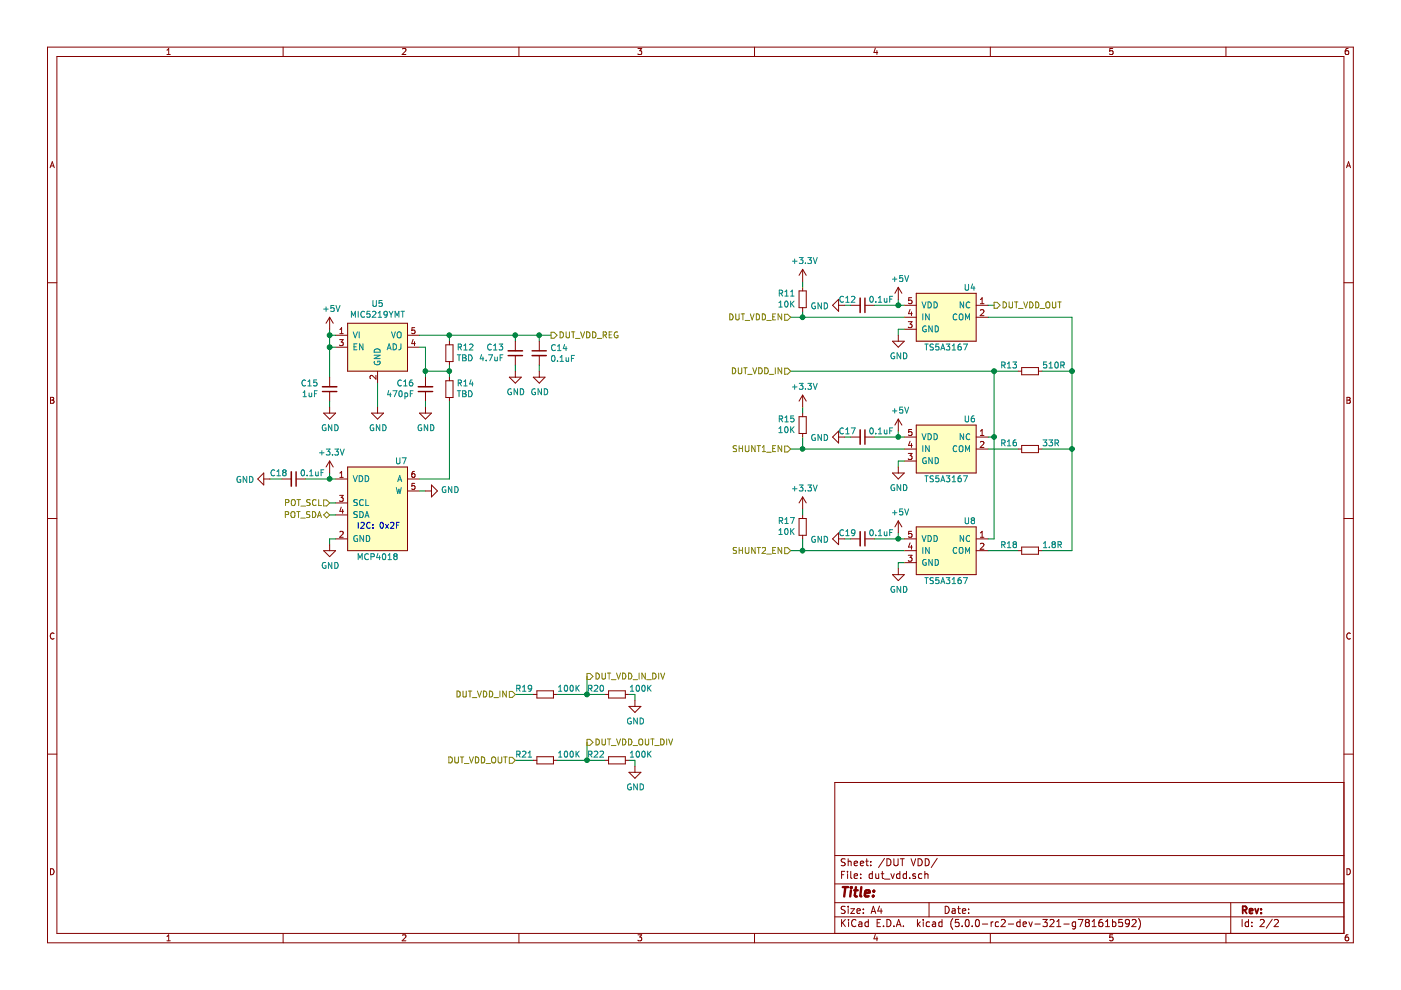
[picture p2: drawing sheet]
EESchema Schematic File Version 4
LIBS:xildebug-cache
EELAYER 26 0
EELAYER END
$Descr A4 11693 8268
encoding utf-8
Sheet 2 2
Title ""
Date ""
Rev ""
Comp ""
Comment1 ""
Comment2 ""
Comment3 ""
Comment4 ""
$EndDescr
$Comp
L Analog_Switch_Extra:TS5A3167 U4
U 1 1
P 7900 2650
F 0 "U4" H 8150 2900 50  0000 R CNN
F 1 "TS5A3167" H 7900 2400 50  0000 C CNN
F 2 "Package_TO_SOT_SMD:SOT-23-5" H 7900 2200 50  0001 C CNN
F 3 "" H 7900 2200 50  0001 C CNN
	1    7900 2650
	1    0    0    -1  
$EndComp
Wire Wire Line
	7550 2550 7500 2550
Wire Wire Line
	7500 2550 7500 2500
Connection ~ 7500 2550
$Comp
L Device:C_Small C12
U 1 1
P 7200 2550
F 0 "C12" V 7150 2500 50  0000 R CNN
F 1 "0.1uF" V 7150 2600 50  0000 L CNN
F 2 "Capacitor_SMD:C_0603_1608Metric" H 7200 2550 50  0001 C CNN
F 3 "~" H 7200 2550 50  0001 C CNN
	1    7200 2550
	0    1    1    0   
$EndComp
Wire Wire Line
	7300 2550 7500 2550
Wire Wire Line
	7100 2550 7050 2550
$Comp
L power:GND #PWR045
U 1 1
P 7050 2550
F 0 "#PWR045" H 7050 2300 50  0001 C CNN
F 1 "GND" V 7055 2422 50  0000 R CNN
F 2 "" H 7050 2550 50  0001 C CNN
F 3 "" H 7050 2550 50  0001 C CNN
	1    7050 2550
	0    1    1    0   
$EndComp
Wire Wire Line
	7550 2750 7500 2750
Wire Wire Line
	7500 2750 7500 2800
$Comp
L power:GND #PWR047
U 1 1
P 7500 2800
F 0 "#PWR047" H 7500 2550 50  0001 C CNN
F 1 "GND" H 7505 2627 50  0000 C CNN
F 2 "" H 7500 2800 50  0001 C CNN
F 3 "" H 7500 2800 50  0001 C CNN
	1    7500 2800
	1    0    0    -1  
$EndComp
Wire Wire Line
	7550 2650 6700 2650
Wire Wire Line
	8250 2550 8300 2550
Wire Wire Line
	8250 2650 8950 2650
Wire Wire Line
	6700 2650 6700 2600
Connection ~ 6700 2650
Wire Wire Line
	6700 2650 6600 2650
$Comp
L Device:R_Small R11
U 1 1
P 6700 2500
F 0 "R11" H 6642 2454 50  0000 R CNN
F 1 "10K" H 6642 2545 50  0000 R CNN
F 2 "Resistor_SMD:R_0603_1608Metric" H 6700 2500 50  0001 C CNN
F 3 "~" H 6700 2500 50  0001 C CNN
	1    6700 2500
	1    0    0    1   
$EndComp
Wire Wire Line
	6700 2400 6700 2350
$Comp
L power:+3.3V #PWR043
U 1 1
P 6700 2350
F 0 "#PWR043" H 6700 2200 50  0001 C CNN
F 1 "+3.3V" H 6715 2523 50  0000 C CNN
F 2 "" H 6700 2350 50  0001 C CNN
F 3 "" H 6700 2350 50  0001 C CNN
	1    6700 2350
	1    0    0    -1  
$EndComp
$Comp
L Device:R_Small R13
U 1 1
P 8600 3100
F 0 "R13" V 8550 3200 50  0000 L CNN
F 1 "510R" V 8550 3000 50  0000 R CNN
F 2 "Resistor_SMD:R_0603_1608Metric" H 8600 3100 50  0001 C CNN
F 3 "~" H 8600 3100 50  0001 C CNN
	1    8600 3100
	0    -1   1    0   
$EndComp
Wire Wire Line
	8700 3100 8950 3100
Wire Wire Line
	8950 3100 8950 2650
$Comp
L Analog_Switch_Extra:TS5A3167 U6
U 1 1
P 7900 3750
F 0 "U6" H 8150 4000 50  0000 R CNN
F 1 "TS5A3167" H 7900 3500 50  0000 C CNN
F 2 "Package_TO_SOT_SMD:SOT-23-5" H 7900 3300 50  0001 C CNN
F 3 "" H 7900 3300 50  0001 C CNN
	1    7900 3750
	1    0    0    -1  
$EndComp
Wire Wire Line
	7550 3650 7500 3650
Wire Wire Line
	7500 3650 7500 3600
Connection ~ 7500 3650
$Comp
L Device:C_Small C17
U 1 1
P 7200 3650
F 0 "C17" V 7150 3600 50  0000 R CNN
F 1 "0.1uF" V 7150 3700 50  0000 L CNN
F 2 "Capacitor_SMD:C_0603_1608Metric" H 7200 3650 50  0001 C CNN
F 3 "~" H 7200 3650 50  0001 C CNN
	1    7200 3650
	0    1    1    0   
$EndComp
Wire Wire Line
	7300 3650 7500 3650
Wire Wire Line
	7100 3650 7050 3650
$Comp
L power:GND #PWR055
U 1 1
P 7050 3650
F 0 "#PWR055" H 7050 3400 50  0001 C CNN
F 1 "GND" V 7055 3522 50  0000 R CNN
F 2 "" H 7050 3650 50  0001 C CNN
F 3 "" H 7050 3650 50  0001 C CNN
	1    7050 3650
	0    1    1    0   
$EndComp
Wire Wire Line
	7550 3750 6700 3750
Wire Wire Line
	6700 3750 6700 3650
Connection ~ 6700 3750
Wire Wire Line
	6700 3750 6600 3750
$Comp
L Device:R_Small R15
U 1 1
P 6700 3550
F 0 "R15" H 6642 3504 50  0000 R CNN
F 1 "10K" H 6642 3595 50  0000 R CNN
F 2 "Resistor_SMD:R_0603_1608Metric" H 6700 3550 50  0001 C CNN
F 3 "~" H 6700 3550 50  0001 C CNN
	1    6700 3550
	1    0    0    1   
$EndComp
Wire Wire Line
	6700 3450 6700 3400
$Comp
L power:+3.3V #PWR053
U 1 1
P 6700 3400
F 0 "#PWR053" H 6700 3250 50  0001 C CNN
F 1 "+3.3V" H 6715 3573 50  0000 C CNN
F 2 "" H 6700 3400 50  0001 C CNN
F 3 "" H 6700 3400 50  0001 C CNN
	1    6700 3400
	1    0    0    -1  
$EndComp
Wire Wire Line
	8250 3650 8300 3650
Wire Wire Line
	8300 3650 8300 3100
Wire Wire Line
	8300 3100 8500 3100
$Comp
L Device:R_Small R16
U 1 1
P 8600 3750
F 0 "R16" V 8550 3850 50  0000 L CNN
F 1 "33R" V 8550 3650 50  0000 R CNN
F 2 "Resistor_SMD:R_0603_1608Metric" H 8600 3750 50  0001 C CNN
F 3 "~" H 8600 3750 50  0001 C CNN
	1    8600 3750
	0    -1   1    0   
$EndComp
Wire Wire Line
	8250 3750 8500 3750
Wire Wire Line
	8700 3750 8950 3750
Wire Wire Line
	8950 3750 8950 3100
Connection ~ 8950 3100
Wire Wire Line
	7550 3850 7500 3850
Wire Wire Line
	7500 3850 7500 3900
$Comp
L power:GND #PWR056
U 1 1
P 7500 3900
F 0 "#PWR056" H 7500 3650 50  0001 C CNN
F 1 "GND" H 7505 3727 50  0000 C CNN
F 2 "" H 7500 3900 50  0001 C CNN
F 3 "" H 7500 3900 50  0001 C CNN
	1    7500 3900
	1    0    0    -1  
$EndComp
$Comp
L Analog_Switch_Extra:TS5A3167 U8
U 1 1
P 7900 4600
F 0 "U8" H 8150 4850 50  0000 R CNN
F 1 "TS5A3167" H 7900 4350 50  0000 C CNN
F 2 "Package_TO_SOT_SMD:SOT-23-5" H 7900 4150 50  0001 C CNN
F 3 "" H 7900 4150 50  0001 C CNN
	1    7900 4600
	1    0    0    -1  
$EndComp
Wire Wire Line
	7550 4700 7500 4700
Wire Wire Line
	7500 4700 7500 4750
$Comp
L power:GND #PWR064
U 1 1
P 7500 4750
F 0 "#PWR064" H 7500 4500 50  0001 C CNN
F 1 "GND" H 7505 4577 50  0000 C CNN
F 2 "" H 7500 4750 50  0001 C CNN
F 3 "" H 7500 4750 50  0001 C CNN
	1    7500 4750
	1    0    0    -1  
$EndComp
Wire Wire Line
	7550 4500 7500 4500
Wire Wire Line
	7500 4500 7500 4450
Connection ~ 7500 4500
$Comp
L Device:C_Small C19
U 1 1
P 7200 4500
F 0 "C19" V 7150 4450 50  0000 R CNN
F 1 "0.1uF" V 7150 4550 50  0000 L CNN
F 2 "Capacitor_SMD:C_0603_1608Metric" H 7200 4500 50  0001 C CNN
F 3 "~" H 7200 4500 50  0001 C CNN
	1    7200 4500
	0    1    1    0   
$EndComp
Wire Wire Line
	7300 4500 7500 4500
Wire Wire Line
	7100 4500 7050 4500
$Comp
L power:GND #PWR062
U 1 1
P 7050 4500
F 0 "#PWR062" H 7050 4250 50  0001 C CNN
F 1 "GND" V 7055 4372 50  0000 R CNN
F 2 "" H 7050 4500 50  0001 C CNN
F 3 "" H 7050 4500 50  0001 C CNN
	1    7050 4500
	0    1    1    0   
$EndComp
Wire Wire Line
	7550 4600 6700 4600
Wire Wire Line
	6700 4600 6700 4500
Connection ~ 6700 4600
Wire Wire Line
	6700 4600 6600 4600
$Comp
L Device:R_Small R17
U 1 1
P 6700 4400
F 0 "R17" H 6642 4354 50  0000 R CNN
F 1 "10K" H 6642 4445 50  0000 R CNN
F 2 "Resistor_SMD:R_0603_1608Metric" H 6700 4400 50  0001 C CNN
F 3 "~" H 6700 4400 50  0001 C CNN
	1    6700 4400
	1    0    0    1   
$EndComp
Wire Wire Line
	6700 4300 6700 4250
$Comp
L power:+3.3V #PWR060
U 1 1
P 6700 4250
F 0 "#PWR060" H 6700 4100 50  0001 C CNN
F 1 "+3.3V" H 6715 4423 50  0000 C CNN
F 2 "" H 6700 4250 50  0001 C CNN
F 3 "" H 6700 4250 50  0001 C CNN
	1    6700 4250
	1    0    0    -1  
$EndComp
Wire Wire Line
	8250 4500 8300 4500
Wire Wire Line
	8300 4500 8300 3650
Connection ~ 8300 3650
$Comp
L Device:R_Small R18
U 1 1
P 8600 4600
F 0 "R18" V 8550 4700 50  0000 L CNN
F 1 "1.8R" V 8550 4500 50  0000 R CNN
F 2 "Resistor_SMD:R_0603_1608Metric" H 8600 4600 50  0001 C CNN
F 3 "~" H 8600 4600 50  0001 C CNN
	1    8600 4600
	0    -1   1    0   
$EndComp
Wire Wire Line
	8250 4600 8500 4600
Wire Wire Line
	8700 4600 8950 4600
Wire Wire Line
	8950 4600 8950 3750
Connection ~ 8950 3750
Wire Wire Line
	6600 3100 8300 3100
Connection ~ 8300 3100
$Comp
L power:+5V #PWR044
U 1 1
P 7500 2500
F 0 "#PWR044" H 7500 2350 50  0001 C CNN
F 1 "+5V" H 7515 2673 50  0000 C CNN
F 2 "" H 7500 2500 50  0001 C CNN
F 3 "" H 7500 2500 50  0001 C CNN
	1    7500 2500
	1    0    0    -1  
$EndComp
$Comp
L power:+5V #PWR054
U 1 1
P 7500 3600
F 0 "#PWR054" H 7500 3450 50  0001 C CNN
F 1 "+5V" H 7515 3773 50  0000 C CNN
F 2 "" H 7500 3600 50  0001 C CNN
F 3 "" H 7500 3600 50  0001 C CNN
	1    7500 3600
	1    0    0    -1  
$EndComp
$Comp
L power:+5V #PWR061
U 1 1
P 7500 4450
F 0 "#PWR061" H 7500 4300 50  0001 C CNN
F 1 "+5V" H 7515 4623 50  0000 C CNN
F 2 "" H 7500 4450 50  0001 C CNN
F 3 "" H 7500 4450 50  0001 C CNN
	1    7500 4450
	1    0    0    -1  
$EndComp
$Comp
L Potentiometer_Digital_Extra:MCP4018 U7
U 1 1
P 3150 4250
F 0 "U7" H 3400 4650 50  0000 R CNN
F 1 "MCP4018" H 3150 3850 50  0000 C CNN
F 2 "Package_TO_SOT_SMD:SOT-363_SC-70-6" H 3150 3700 50  0001 C CNN
F 3 "http://ww1.microchip.com/downloads/en/DeviceDoc/22147a.pdf" H 3150 3700 50  0001 C CNN
	1    3150 4250
	1    0    0    -1  
$EndComp
Wire Wire Line
	2800 4000 2750 4000
Wire Wire Line
	2750 4000 2750 3950
$Comp
L power:+3.3V #PWR057
U 1 1
P 2750 3950
F 0 "#PWR057" H 2750 3800 50  0001 C CNN
F 1 "+3.3V" H 2765 4123 50  0000 C CNN
F 2 "" H 2750 3950 50  0001 C CNN
F 3 "" H 2750 3950 50  0001 C CNN
	1    2750 3950
	1    0    0    -1  
$EndComp
Connection ~ 2750 4000
$Comp
L Device:C_Small C18
U 1 1
P 2450 4000
F 0 "C18" V 2400 3950 50  0000 R CNN
F 1 "0.1uF" V 2400 4050 50  0000 L CNN
F 2 "Capacitor_SMD:C_0603_1608Metric" H 2450 4000 50  0001 C CNN
F 3 "~" H 2450 4000 50  0001 C CNN
	1    2450 4000
	0    1    1    0   
$EndComp
Wire Wire Line
	2550 4000 2750 4000
Wire Wire Line
	2350 4000 2250 4000
$Comp
L power:GND #PWR058
U 1 1
P 2250 4000
F 0 "#PWR058" H 2250 3750 50  0001 C CNN
F 1 "GND" V 2255 3872 50  0000 R CNN
F 2 "" H 2250 4000 50  0001 C CNN
F 3 "" H 2250 4000 50  0001 C CNN
	1    2250 4000
	0    1    1    0   
$EndComp
Wire Wire Line
	2800 4200 2750 4200
Wire Wire Line
	2800 4300 2750 4300
Wire Wire Line
	2800 4500 2750 4500
Wire Wire Line
	2750 4500 2750 4550
$Comp
L power:GND #PWR063
U 1 1
P 2750 4550
F 0 "#PWR063" H 2750 4300 50  0001 C CNN
F 1 "GND" H 2755 4377 50  0000 C CNN
F 2 "" H 2750 4550 50  0001 C CNN
F 3 "" H 2750 4550 50  0001 C CNN
	1    2750 4550
	1    0    0    -1  
$EndComp
Wire Wire Line
	3500 4100 3550 4100
$Comp
L Regulator_Linear_Extra:MIC5219YMT U5
U 1 1
P 3150 2900
F 0 "U5" H 3150 3265 50  0000 C CNN
F 1 "MIC5219YMT" H 3150 3174 50  0000 C CNN
F 2 "Package_TO_SOT_SMD:SOT-23-5" H 3150 2900 50  0001 C CNN
F 3 "http://www.mouser.com/ds/2/268/mic5219-1082354.pdf" H 3150 2900 50  0001 C CNN
	1    3150 2900
	1    0    0    -1  
$EndComp
Wire Wire Line
	3150 3200 3150 3400
$Comp
L power:GND #PWR051
U 1 1
P 3150 3400
F 0 "#PWR051" H 3150 3150 50  0001 C CNN
F 1 "GND" H 3155 3227 50  0000 C CNN
F 2 "" H 3150 3400 50  0001 C CNN
F 3 "" H 3150 3400 50  0001 C CNN
	1    3150 3400
	1    0    0    -1  
$EndComp
Wire Wire Line
	2800 2800 2750 2800
Wire Wire Line
	2800 2900 2750 2900
Wire Wire Line
	2750 2900 2750 2800
Connection ~ 2750 2800
Wire Wire Line
	3500 2900 3550 2900
Wire Wire Line
	2750 2750 2750 2800
$Comp
L power:+5V #PWR046
U 1 1
P 2750 2750
F 0 "#PWR046" H 2750 2600 50  0001 C CNN
F 1 "+5V" H 2765 2923 50  0000 C CNN
F 2 "" H 2750 2750 50  0001 C CNN
F 3 "" H 2750 2750 50  0001 C CNN
	1    2750 2750
	1    0    0    -1  
$EndComp
Wire Wire Line
	2750 2900 2750 3150
Connection ~ 2750 2900
$Comp
L Device:C_Small C15
U 1 1
P 2750 3250
F 0 "C15" H 2658 3204 50  0000 R CNN
F 1 "1uF" H 2658 3295 50  0000 R CNN
F 2 "Capacitor_SMD:C_0603_1608Metric" H 2750 3250 50  0001 C CNN
F 3 "~" H 2750 3250 50  0001 C CNN
	1    2750 3250
	1    0    0    1   
$EndComp
Wire Wire Line
	2750 3350 2750 3400
$Comp
L power:GND #PWR050
U 1 1
P 2750 3400
F 0 "#PWR050" H 2750 3150 50  0001 C CNN
F 1 "GND" H 2755 3227 50  0000 C CNN
F 2 "" H 2750 3400 50  0001 C CNN
F 3 "" H 2750 3400 50  0001 C CNN
	1    2750 3400
	1    0    0    -1  
$EndComp
Wire Wire Line
	4300 2850 4300 2800
Wire Wire Line
	4300 2800 4500 2800
$Comp
L Device:C_Small C13
U 1 1
P 4300 2950
F 0 "C13" H 4209 2904 50  0000 R CNN
F 1 "4.7uF" H 4209 2995 50  0000 R CNN
F 2 "Capacitor_SMD:C_0603_1608Metric" H 4300 2950 50  0001 C CNN
F 3 "~" H 4300 2950 50  0001 C CNN
	1    4300 2950
	1    0    0    1   
$EndComp
Wire Wire Line
	4300 3050 4300 3100
$Comp
L power:GND #PWR048
U 1 1
P 4300 3100
F 0 "#PWR048" H 4300 2850 50  0001 C CNN
F 1 "GND" H 4305 2927 50  0000 C CNN
F 2 "" H 4300 3100 50  0001 C CNN
F 3 "" H 4300 3100 50  0001 C CNN
	1    4300 3100
	1    0    0    -1  
$EndComp
Wire Wire Line
	3750 2800 3750 2850
Connection ~ 3750 2800
$Comp
L Device:R_Small R12
U 1 1
P 3750 2950
F 0 "R12" H 3691 2904 50  0000 R CNN
F 1 "TBD" H 3691 2995 50  0000 R CNN
F 2 "Resistor_SMD:R_0603_1608Metric" H 3750 2950 50  0001 C CNN
F 3 "~" H 3750 2950 50  0001 C CNN
	1    3750 2950
	-1   0    0    1   
$EndComp
Wire Wire Line
	3750 3050 3750 3100
Wire Wire Line
	3750 3100 3550 3100
Wire Wire Line
	3550 3100 3550 2900
Connection ~ 3750 3100
Wire Wire Line
	3750 3100 3750 3150
$Comp
L Device:R_Small R14
U 1 1
P 3750 3250
F 0 "R14" H 3691 3204 50  0000 R CNN
F 1 "TBD" H 3691 3295 50  0000 R CNN
F 2 "Resistor_SMD:R_0603_1608Metric" H 3750 3250 50  0001 C CNN
F 3 "~" H 3750 3250 50  0001 C CNN
	1    3750 3250
	-1   0    0    1   
$EndComp
$Comp
L power:GND #PWR059
U 1 1
P 3550 4100
F 0 "#PWR059" H 3550 3850 50  0001 C CNN
F 1 "GND" V 3555 3972 50  0000 R CNN
F 2 "" H 3550 4100 50  0001 C CNN
F 3 "" H 3550 4100 50  0001 C CNN
	1    3550 4100
	0    -1   -1   0   
$EndComp
Wire Wire Line
	3500 4000 3750 4000
Wire Wire Line
	3750 2800 4300 2800
Wire Wire Line
	3500 2800 3750 2800
Wire Wire Line
	4500 2850 4500 2800
$Comp
L Device:C_Small C14
U 1 1
P 4500 2950
F 0 "C14" H 4592 2996 50  0000 L CNN
F 1 "0.1uF" H 4592 2905 50  0000 L CNN
F 2 "Capacitor_SMD:C_0603_1608Metric" H 4500 2950 50  0001 C CNN
F 3 "~" H 4500 2950 50  0001 C CNN
	1    4500 2950
	1    0    0    -1  
$EndComp
Wire Wire Line
	4500 3050 4500 3100
$Comp
L power:GND #PWR049
U 1 1
P 4500 3100
F 0 "#PWR049" H 4500 2850 50  0001 C CNN
F 1 "GND" H 4505 2927 50  0000 C CNN
F 2 "" H 4500 3100 50  0001 C CNN
F 3 "" H 4500 3100 50  0001 C CNN
	1    4500 3100
	1    0    0    -1  
$EndComp
Wire Wire Line
	3550 3100 3550 3150
Connection ~ 3550 3100
$Comp
L Device:C_Small C16
U 1 1
P 3550 3250
F 0 "C16" H 3458 3204 50  0000 R CNN
F 1 "470pF" H 3458 3295 50  0000 R CNN
F 2 "Capacitor_SMD:C_0603_1608Metric" H 3550 3250 50  0001 C CNN
F 3 "~" H 3550 3250 50  0001 C CNN
	1    3550 3250
	1    0    0    1   
$EndComp
Wire Wire Line
	3550 3350 3550 3400
$Comp
L power:GND #PWR052
U 1 1
P 3550 3400
F 0 "#PWR052" H 3550 3150 50  0001 C CNN
F 1 "GND" H 3555 3227 50  0000 C CNN
F 2 "" H 3550 3400 50  0001 C CNN
F 3 "" H 3550 3400 50  0001 C CNN
	1    3550 3400
	1    0    0    -1  
$EndComp
Wire Wire Line
	3750 3350 3750 4000
Connection ~ 4300 2800
Wire Wire Line
	4500 2800 4600 2800
Connection ~ 4500 2800
Text HLabel 4600 2800 2    50   Output ~ 0
DUT_VDD_REG
Text HLabel 2750 4200 0    50   Input ~ 0
POT_SCL
Text HLabel 2750 4300 0    50   BiDi ~ 0
POT_SDA
Text HLabel 6600 2650 0    50   Input ~ 0
DUT_VDD_EN
Text HLabel 6600 3100 0    50   Input ~ 0
DUT_VDD_IN
Text HLabel 6600 3750 0    50   Input ~ 0
SHUNT1_EN
Text HLabel 6600 4600 0    50   Input ~ 0
SHUNT2_EN
Text HLabel 8300 2550 2    50   Output ~ 0
DUT_VDD_OUT
Wire Wire Line
	4300 5800 4450 5800
$Comp
L Device:R_Small R19
U 1 1
P 4550 5800
F 0 "R19" V 4500 5900 50  0000 L CNN
F 1 "100K" V 4500 5700 50  0000 R CNN
F 2 "Resistor_SMD:R_0603_1608Metric" H 4550 5800 50  0001 C CNN
F 3 "~" H 4550 5800 50  0001 C CNN
	1    4550 5800
	0    -1   1    0   
$EndComp
$Comp
L Device:R_Small R20
U 1 1
P 5150 5800
F 0 "R20" V 5100 5900 50  0000 L CNN
F 1 "100K" V 5100 5700 50  0000 R CNN
F 2 "Resistor_SMD:R_0603_1608Metric" H 5150 5800 50  0001 C CNN
F 3 "~" H 5150 5800 50  0001 C CNN
	1    5150 5800
	0    -1   1    0   
$EndComp
Wire Wire Line
	4650 5800 4900 5800
Wire Wire Line
	5250 5800 5300 5800
Wire Wire Line
	5300 5800 5300 5850
$Comp
L power:GND #PWR065
U 1 1
P 5300 5850
F 0 "#PWR065" H 5300 5600 50  0001 C CNN
F 1 "GND" H 5305 5677 50  0000 C CNN
F 2 "" H 5300 5850 50  0001 C CNN
F 3 "" H 5300 5850 50  0001 C CNN
	1    5300 5850
	1    0    0    -1  
$EndComp
Wire Wire Line
	4900 5800 4900 5650
Connection ~ 4900 5800
Wire Wire Line
	4900 5800 5050 5800
Wire Wire Line
	4300 6350 4450 6350
$Comp
L Device:R_Small R21
U 1 1
P 4550 6350
F 0 "R21" V 4500 6450 50  0000 L CNN
F 1 "100K" V 4500 6250 50  0000 R CNN
F 2 "Resistor_SMD:R_0603_1608Metric" H 4550 6350 50  0001 C CNN
F 3 "~" H 4550 6350 50  0001 C CNN
	1    4550 6350
	0    -1   1    0   
$EndComp
$Comp
L Device:R_Small R22
U 1 1
P 5150 6350
F 0 "R22" V 5100 6450 50  0000 L CNN
F 1 "100K" V 5100 6250 50  0000 R CNN
F 2 "Resistor_SMD:R_0603_1608Metric" H 5150 6350 50  0001 C CNN
F 3 "~" H 5150 6350 50  0001 C CNN
	1    5150 6350
	0    -1   1    0   
$EndComp
Wire Wire Line
	4650 6350 4900 6350
Wire Wire Line
	5250 6350 5300 6350
Wire Wire Line
	5300 6350 5300 6400
$Comp
L power:GND #PWR066
U 1 1
P 5300 6400
F 0 "#PWR066" H 5300 6150 50  0001 C CNN
F 1 "GND" H 5305 6227 50  0000 C CNN
F 2 "" H 5300 6400 50  0001 C CNN
F 3 "" H 5300 6400 50  0001 C CNN
	1    5300 6400
	1    0    0    -1  
$EndComp
Wire Wire Line
	4900 6350 4900 6200
Connection ~ 4900 6350
Wire Wire Line
	4900 6350 5050 6350
Text HLabel 4300 5800 0    50   Input ~ 0
DUT_VDD_IN
Text HLabel 4300 6350 0    50   Input ~ 0
DUT_VDD_OUT
Text HLabel 4900 5650 2    50   Output ~ 0
DUT_VDD_IN_DIV
Text HLabel 4900 6200 2    50   Output ~ 0
DUT_VDD_OUT_DIV
Text Notes 2975 4425 0    50   ~ 0
I2C: 0x2F
$EndSCHEMATC
